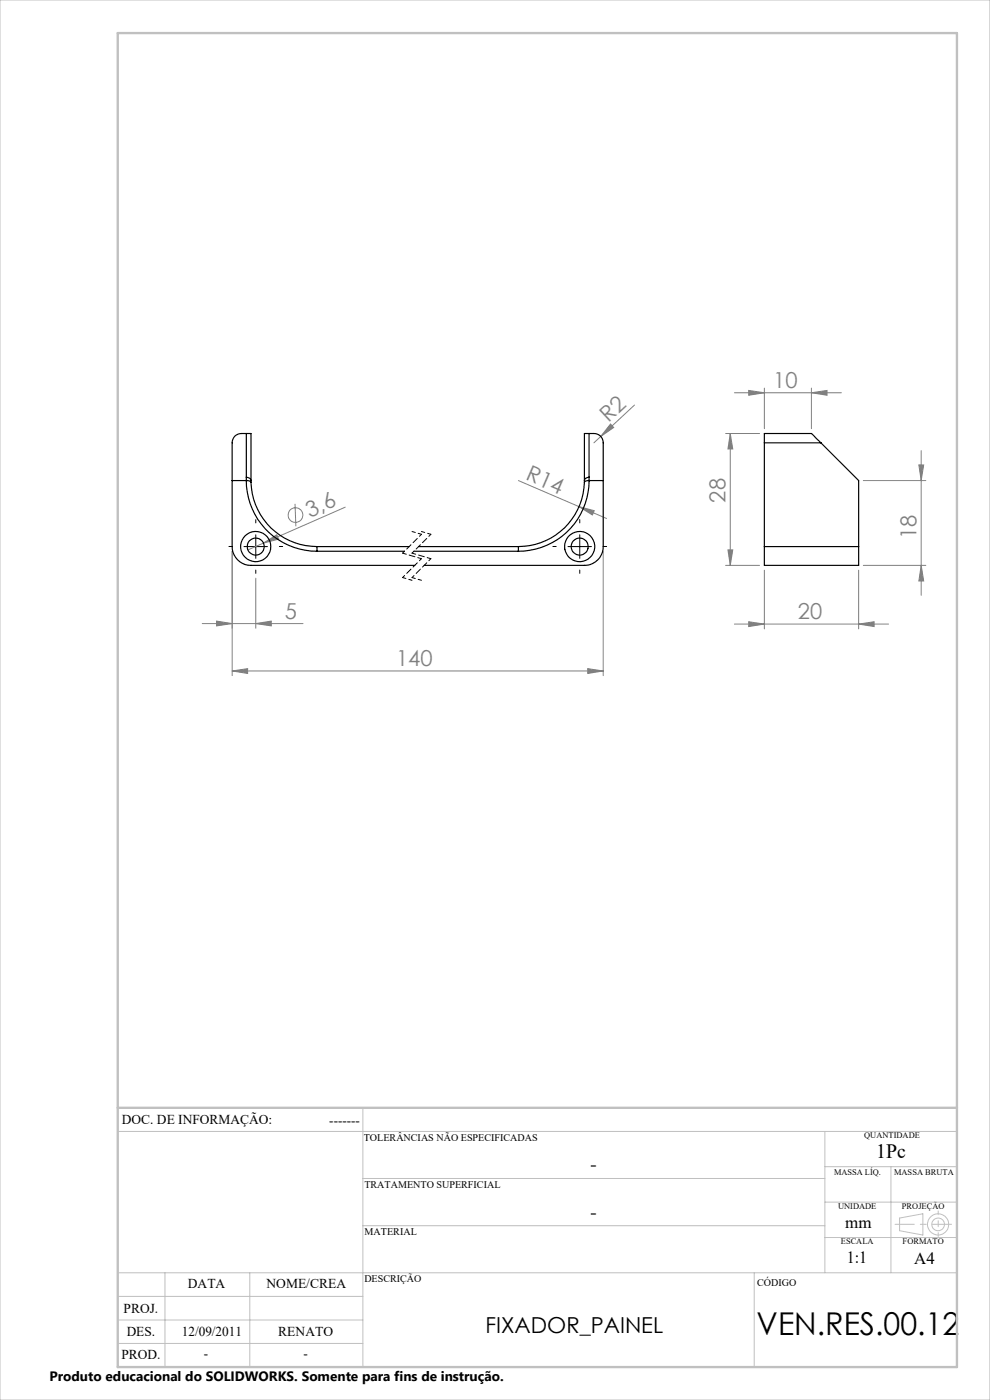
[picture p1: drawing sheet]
<svg xmlns="http://www.w3.org/2000/svg" width="210mm" height="297mm" viewBox="0 0 210 297" stroke-linecap="round" stroke-linejoin="round" font-family="sans-serif">
<g fill="none" stroke="#808080" stroke-width=".21">
<path d="M127.4 92.6l-1.4 1.3M129.5 90l.7 .7-2.8 1.9zM134.6 85.9l-7.2 6.7M153.9 92h7.2M154.9 92l.5 3.2h-1zM154.9 92v27.9M155.8 83.3h22.7M158.8 82.8l3.3 .5-3.3 .6zM162.1 82.3v8.6M172.1 83.3l3.3-.5v1.1zM172.1 82.3v8.6M194.9 98.6h1l-.5 3.3z"/>
<path d="M195.4 95.6v30.7M49.2 116.9v26.4M55.9 115.2l2.8-1.8 .4 1zM62.6 106.9l.2 4.8M73.2 107.6l-20.6 9.1M110 101.9l12.8 5.6M122.8 107.5l3.2 .8-.3 1zM122.8 107.5l5.9 2.5M128 116.9v26.4M153.9 119.9h7.2M154.4 116.7h1l-.5 3.2zM183.1 101.9h13.3"/>
<path d="M183.1 119.9h13.3M195.4 119.9l.5 3.4h-1zM42.9 132.3h21.4M45.9 131.8l3.3 .5-3.3 .5zM54.3 132.3l3.2-.5v1zM54.3 122.7v10.6M155.8 132.4h32.7M158.8 131.9l3.3 .5-3.3 .5zM162.1 121v12.4M182.1 132.4l3.3-.5v1zM182.1 121v12.4M49.2 142.3l3.3-.5v1.1z"/>
<path d="M49.2 142.3h78.8M124.7 141.8l3.3 .5-3.3 .6z"/>
<circle cx="62.7" cy="109.3" r="1.56"/>
</g>
<g fill="none" stroke="#c0c0c0" stroke-width=".21">
<path d="M0 0h210v297h-210zM77 235v55M25 240h178M77 250h98M175 240v30M175 255h28M175 247.5h28M189 247.5v22.5M190.8 258.4l5-.9v4.5l-5-.9zM25 275h52M25 270h178M35 270v20"/>
<path d="M53 270v20M77 260h98M160 270v20M175 262.5h28M25 285h52M25 280h52"/>
<circle cx="199" cy="259.7" r="1.34"/>
<circle cx="199" cy="259.7" r="2.25"/>
</g>
<path d="M49.3 115.9h-.7M54.3 110.9v-.7M59.3 115.9h.7M118 115.9h-.7M123 110.9v-.7M128 115.9h.7M54.3 120.9v.7M123 120.9v.7" fill="none" stroke="#000" stroke-width=".21" stroke-dasharray="15.2 1.3 1.3 1.3"/>
<path d="M51.8 116h4.9M54.3 113.4v5.1M120.5 116h4.9M123 113.4v5.1" fill="none" stroke="#000" stroke-width=".21"/>
<path d="M85.4 117.3l4 1.2M87.4 112.8l2 .5M87.4 117.3l4 1.2M89.4 112.8l2 .5M85.4 122.5l2 .6M87.4 122.5l2 .6" fill="none" stroke="#000" stroke-width=".21" stroke-dasharray="1.3 .6" stroke-dashoffset=".5"/>
<path d="M89.4 113.3l-4 4M89.4 118.5l-4 4M91.4 113.3l-4 4M91.4 118.5l-4 4" fill="none" stroke="#000" stroke-width=".21" stroke-dasharray="1.3 .6" stroke-dashoffset=".7"/>
<path d="M201.8 259.7h-11.9" fill="none" stroke="#c0c0c0" stroke-width=".21" stroke-dasharray="15.2 1.3 1.3 1.3" stroke-dashoffset="11.2"/>
<path d="M199 256.9v5.4" fill="none" stroke="#c0c0c0" stroke-width=".21" stroke-dasharray="15.2 1.3 1.3 1.3" stroke-dashoffset="14.4"/>
<path d="M25 7h178v283h-178zM25 235h178" fill="none" stroke="#c0c0c0" stroke-width=".5"/>
<g fill="#808080">
<path d="M55.9 115.2l2.8-1.8 .4 1z"/>
<path d="M129.5 90l.7 .7-2.8 1.9z"/>
<path d="M122.8 107.5l3.2 .8-.3 1z"/>
<path d="M54.3 132.3l3.2-.5v1zM45.9 131.8l3.3 .5-3.3 .5z"/>
<path d="M49.2 142.3l3.3-.5v1.1zM124.7 141.8l3.3 .5-3.3 .6zM158.8 82.8l3.3 .5-3.3 .6zM172.1 83.3l3.3-.5v1.1z"/>
<path d="M194.9 98.6h1l-.5 3.3zM195.4 119.9l.5 3.4h-1z"/>
<path d="M154.9 92l.5 3.2h-1zM154.4 116.7h1l-.5 3.2z"/>
<path d="M158.8 131.9l3.3 .5-3.3 .5zM182.1 132.4l3.3-.5v1z"/>
</g>
<g fill="none" stroke="#000" stroke-width=".25">
<path d="M52.2 92a2.4 2.4 0 0 0-2.8 1.2l-.2 .7v22.1a4 4 0 0 0 4 3.9h34.8M52.2 92h1v9.9M52.2 92v9.2M125 92a2.4 2.4 0 0 1 2.8 1.2l.2 .7v22.1a4 4 0 0 1-4 3.9h-34M125 92h-1v9.9M125 92v9.2M162.1 93.9v-1.9h10l2 1.9M162.1 93.9v22.1M162.1 93.9h12M174.1 93.9l8 8v14.1M49.2 101.9h3M52.2 101.9l.9 .2 .1 .2"/>
<path d="M52.2 101.2v.7M52.2 101.2a.88 .88 0 0 1 1 .7M52.2 101.9a15 15 0 0 0 15 15M52.2 101.9h.1M53.2 101.9v.4M53.2 102.3a14 14 0 0 0 14 13.7M67.2 116v.9M67.2 116.9h18.6M67.2 116h19.6M87.8 116.9h22.2M88.8 116h21.2M110 116v.9"/>
<path d="M124 101.9v.4M124 102.3a14 14 0 0 1-14 13.7M125 101.2v.7M125 101.9h-.2a.79 .79 0 0 0-.8 .4M125 101.2a.88 .88 0 0 0-1 .7M125 101.9h.1M125 101.9a15 15 0 0 1-15 15M125 101.9h3M162.1 116v3.9h20v-3.9M162.1 116h20"/>
<circle cx="54.2" cy="115.9" r="3.2"/>
<circle cx="54.2" cy="115.9" r="1.81"/>
<circle cx="123" cy="115.9" r="1.81"/>
<circle cx="123" cy="115.9" r="3.2"/>
</g>
<text font-size="6.7" x="160.5" y="283.1">VEN.RES.00.12</text>
<g font-size="4.7" fill="#808080">
<text x="164" y="82.3">10</text>
<text x="129.1" y="89.8" transform="rotate(-43 129.1 89.8)">R2</text>
<text x="111.3" y="101.7" transform="rotate(23 111.3 101.7)">R14</text>
<text x="153.9" y="106.6" transform="rotate(-90 153.9 106.6)">28</text>
<text x="65.7" y="109.8" transform="rotate(-24 65.7 109.8)">3,6</text>
<text x="194.4" y="114.4" transform="rotate(-90 194.4 114.4)">18</text>
<text x="60.4" y="131.3">5</text>
<text x="169.3" y="131.4">20</text>
<text x="84" y="141.3">140</text>
</g>
<text font-size="4.7" x="103" y="282.9">FIXADOR_PAINEL</text>
<text font-size="4.3" x="185.9" y="245.8">1Pc</text>
<g font-size="4">
<text x="125.2" y="248.4">-</text>
<text x="125.2" y="258.6">-</text>
</g>
<g font-size="3.6">
<text x="179.3" y="260.6">mm</text>
<text x="179.6" y="267.9">1:1</text>
<text x="193.9" y="268.1">A4</text>
</g>
<g font-size="2.9">
<text x="25.9" y="238.4">DOC. DE INFORMAÇÃO:</text>
<text x="69.8" y="238.6">-------</text>
<text x="39.9" y="273.2">DATA</text>
<text x="56.5" y="273.2">NOME/CREA</text>
<text x="26.2" y="278.6">PROJ.</text>
<text x="26.9" y="283.4">DES.</text>
<text x="38.6" y="283.4">12/09/2011</text>
<text x="59" y="283.4">RENATO</text>
<text x="10.5" y="292.9">Produto educacional do SOLIDWORKS. Somente para fins de instrução.</text>
<text x="25.7" y="288.3">PROD.</text>
<text x="43.3" y="288">-</text>
<text x="64.4" y="288">-</text>
</g>
<g font-size="2.2">
<text x="77.2" y="242.1">TOLERÂNCIAS NÃO ESPECIFICADAS</text>
<text x="77.3" y="251.9">TRATAMENTO SUPERFICIAL</text>
<text x="77.3" y="261.9">MATERIAL</text>
<text x="77.3" y="272.1">DESCRIÇÃO</text>
<text x="160.6" y="272.8">CÓDIGO</text>
</g>
<g font-size="1.8">
<text x="183.3" y="241.4">QUANTIDADE</text>
<text x="176.9" y="249.2">MASSA LÍQ.</text>
<text x="189.7" y="249.2">MASSA BRUTA</text>
<text x="177.8" y="256.5">UNIDADE</text>
<text x="191.3" y="256.5">PROJEÇÃO</text>
<text x="178.4" y="264">ESCALA</text>
<text x="191.5" y="264">FORMATO</text>
</g>
</svg>
